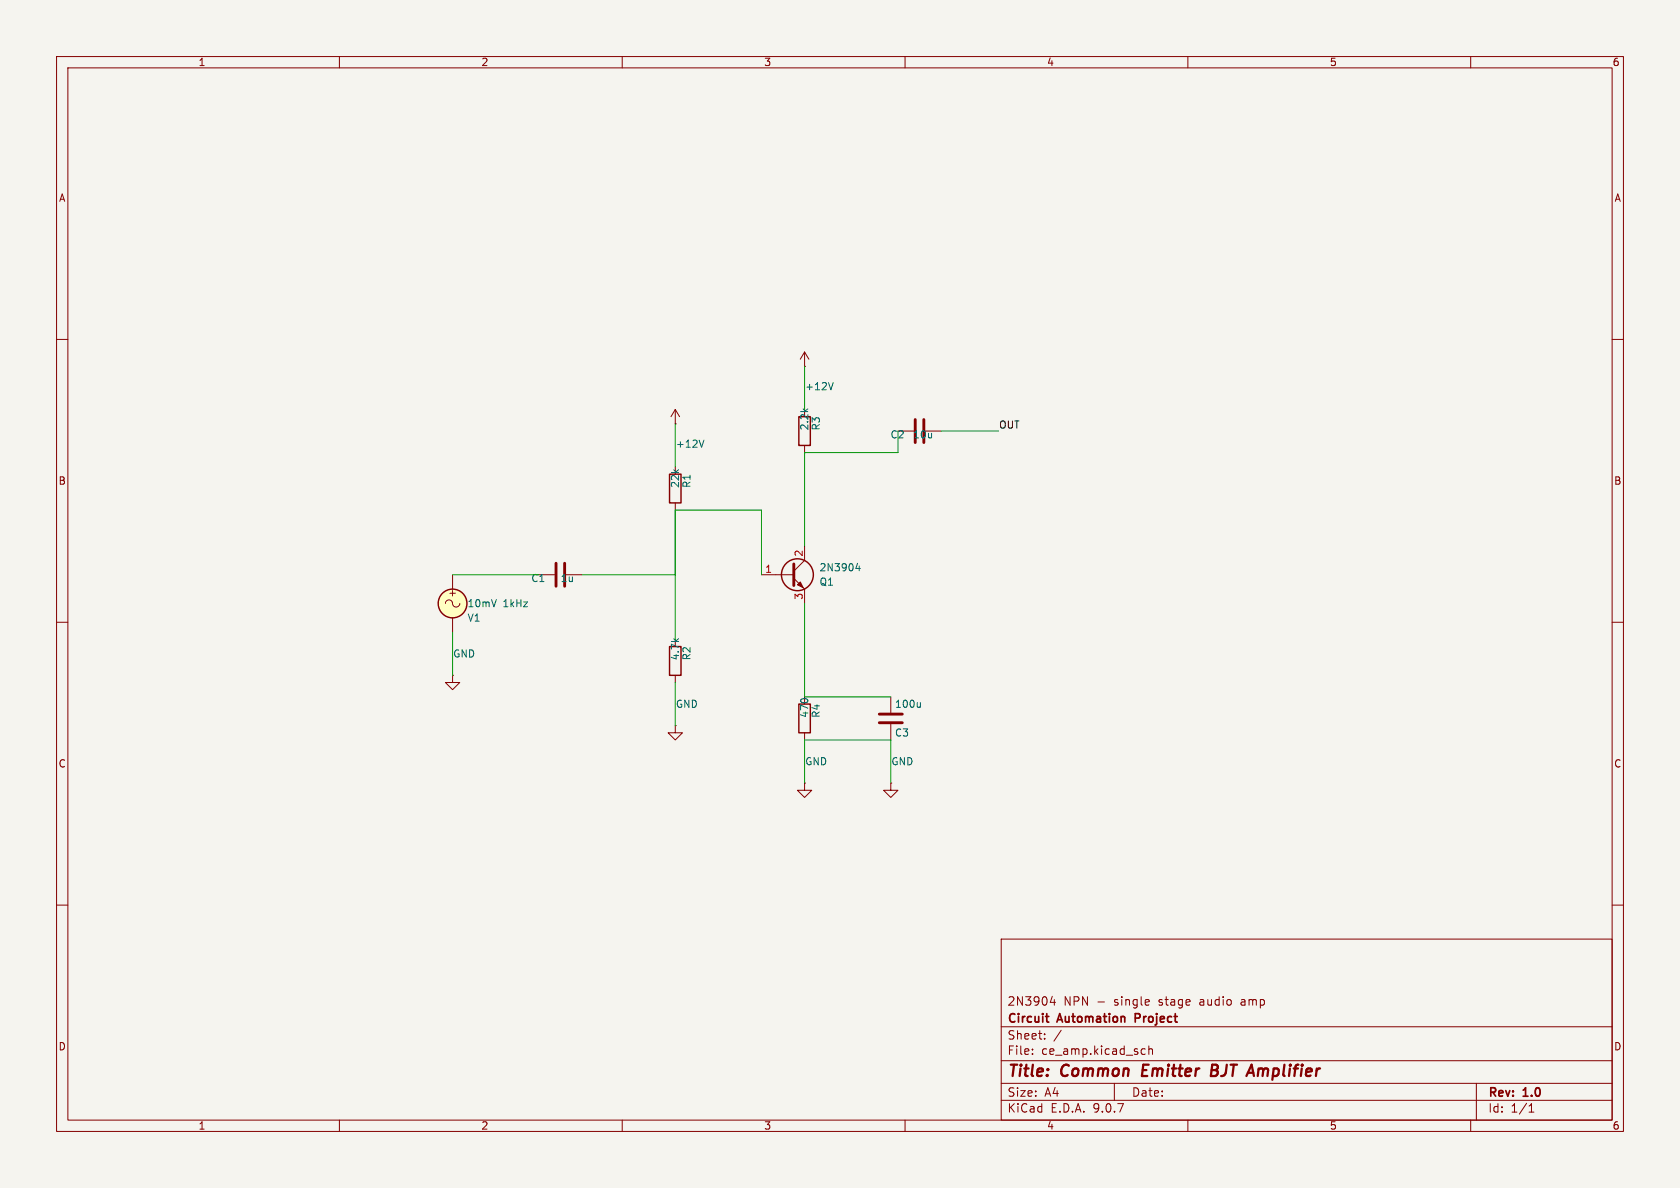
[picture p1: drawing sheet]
(kicad_sch
 (version 20250114)
 (generator "eeschema")
 (generator_version "9.0")
 (paper "A4")
 (title_block
  (title "Common Emitter BJT Amplifier")
  (rev "1.0")
  (company "Circuit Automation Project")
  (comment 1 "2N3904 NPN - single stage audio amp"))
 (lib_symbols
  (symbol "Q_NPN_BCE:Q_NPN_BCE"
   (pin_names
    (offset 0) (hide yes)) (exclude_from_sim no) (in_bom yes) (on_board yes)
   (property "Reference" "Q" (at 5.08 1.27 0) (show_name no) (do_not_autoplace no) (effects (font (size 1.27 1.27)) (justify left)))
   (property "Value" "Q_NPN_BCE" (at 5.08 -1.27 0) (show_name no) (do_not_autoplace no) (effects (font (size 1.27 1.27)) (justify left)))
   (property "Footprint" "" (at 5.08 2.54 0) (show_name no) (do_not_autoplace no) (hide yes) (effects (font (size 1.27 1.27))))
   (property "Datasheet" "" (at 0 0 0) (show_name no) (do_not_autoplace no) (hide yes) (effects (font (size 1.27 1.27))))
   (property "Description" "NPN transistor, base/collector/emitter" (at 0 0 0) (show_name no) (do_not_autoplace no) (hide yes) (effects (font (size 1.27 1.27))))
   (property "Sim.Device" "NPN" (at 0 0 0) (show_name no) (do_not_autoplace no) (hide yes) (effects (font (size 1.27 1.27))))
   (property "Sim.Pins" "1=B 2=C 3=E" (at 0 0 0) (show_name no) (do_not_autoplace no) (hide yes) (effects (font (size 1.27 1.27))))
   (symbol "Q_NPN_BCE_0_1"
    (polyline (pts (xy -2.54 0) (xy 0.635 0)) (stroke (width 0) (type default)) (fill (type none)))
    (polyline (pts (xy 0.635 1.905) (xy 0.635 -1.905)) (stroke (width 0.508) (type default)) (fill (type none)))
    (circle (center 1.27 0) (radius 2.8194) (stroke (width 0.254) (type default)) (fill (type none))))
   (symbol "Q_NPN_BCE_1_1"
    (polyline (pts (xy 0.635 0.635) (xy 2.54 2.54)) (stroke (width 0) (type default)) (fill (type none)))
    (polyline (pts (xy 0.635 -0.635) (xy 2.54 -2.54)) (stroke (width 0) (type default)) (fill (type none)))
    (polyline (pts (xy 1.27 -1.778) (xy 1.778 -1.27) (xy 2.286 -2.286) (xy 1.27 -1.778)) (stroke (width 0) (type default)) (fill (type outline)))
    (pin input line (at -5.08 0 0) (length 2.54) (name "B" (effects (font (size 1.27 1.27)))) (number "1" (effects (font (size 1.27 1.27)))))
    (pin passive line (at 2.54 5.08 270) (length 2.54) (name "C" (effects (font (size 1.27 1.27)))) (number "2" (effects (font (size 1.27 1.27)))))
    (pin passive line (at 2.54 -5.08 90) (length 2.54) (name "E" (effects (font (size 1.27 1.27)))) (number "3" (effects (font (size 1.27 1.27))))))
   (embedded_fonts no))
  (symbol "R:R"
   (pin_numbers (hide yes))
   (pin_names
    (offset 0)) (exclude_from_sim no) (in_bom yes) (on_board yes)
   (property "Reference" "R" (at 2.032 0 90) (show_name no) (do_not_autoplace no) (effects (font (size 1.27 1.27))))
   (property "Value" "R" (at 0 0 90) (show_name no) (do_not_autoplace no) (effects (font (size 1.27 1.27))))
   (property "Footprint" "" (at -1.778 0 90) (show_name no) (do_not_autoplace no) (hide yes) (effects (font (size 1.27 1.27))))
   (property "Datasheet" "" (at 0 0 0) (show_name no) (do_not_autoplace no) (hide yes) (effects (font (size 1.27 1.27))))
   (property "Description" "Resistor" (at 0 0 0) (show_name no) (do_not_autoplace no) (hide yes) (effects (font (size 1.27 1.27))))
   (symbol "R_0_1"
    (rectangle (start -1.016 -2.54) (end 1.016 2.54) (stroke (width 0.254) (type default)) (fill (type none))))
   (symbol "R_1_1"
    (pin passive line (at 0 3.81 270) (length 1.27) (name "" (effects (font (size 1.27 1.27)))) (number "1" (effects (font (size 1.27 1.27)))))
    (pin passive line (at 0 -3.81 90) (length 1.27) (name "" (effects (font (size 1.27 1.27)))) (number "2" (effects (font (size 1.27 1.27))))))
   (embedded_fonts no))
  (symbol "C:C"
   (pin_numbers (hide yes))
   (pin_names
    (offset 0.254)) (exclude_from_sim no) (in_bom yes) (on_board yes)
   (property "Reference" "C" (at 0.635 2.54 0) (show_name no) (do_not_autoplace no) (effects (font (size 1.27 1.27)) (justify left)))
   (property "Value" "C" (at 0.635 -2.54 0) (show_name no) (do_not_autoplace no) (effects (font (size 1.27 1.27)) (justify left)))
   (property "Footprint" "" (at 0.9652 -3.81 0) (show_name no) (do_not_autoplace no) (hide yes) (effects (font (size 1.27 1.27))))
   (property "Datasheet" "" (at 0 0 0) (show_name no) (do_not_autoplace no) (hide yes) (effects (font (size 1.27 1.27))))
   (property "Description" "Unpolarized capacitor" (at 0 0 0) (show_name no) (do_not_autoplace no) (hide yes) (effects (font (size 1.27 1.27))))
   (symbol "C_0_1"
    (polyline (pts (xy -2.032 0.762) (xy 2.032 0.762)) (stroke (width 0.508) (type default)) (fill (type none)))
    (polyline (pts (xy -2.032 -0.762) (xy 2.032 -0.762)) (stroke (width 0.508) (type default)) (fill (type none))))
   (symbol "C_1_1"
    (pin passive line (at 0 3.81 270) (length 2.794) (name "" (effects (font (size 1.27 1.27)))) (number "1" (effects (font (size 1.27 1.27)))))
    (pin passive line (at 0 -3.81 90) (length 2.794) (name "" (effects (font (size 1.27 1.27)))) (number "2" (effects (font (size 1.27 1.27))))))
   (embedded_fonts no))
  (symbol "VCC:VCC"
   (power)
   (pin_numbers (hide yes))
   (pin_names
    (offset 0) (hide yes)) (exclude_from_sim no) (in_bom yes) (on_board yes)
   (property "Reference" "#PWR" (at 0 -3.81 0) (show_name no) (do_not_autoplace no) (hide yes) (effects (font (size 1.27 1.27))))
   (property "Value" "VCC" (at 0 3.556 0) (show_name no) (do_not_autoplace no) (effects (font (size 1.27 1.27))))
   (property "Footprint" "" (at 0 0 0) (show_name no) (do_not_autoplace no) (hide yes) (effects (font (size 1.27 1.27))))
   (property "Datasheet" "" (at 0 0 0) (show_name no) (do_not_autoplace no) (hide yes) (effects (font (size 1.27 1.27))))
   (property "Description" "Power symbol creates a global label with name \"VCC\"" (at 0 0 0) (show_name no) (do_not_autoplace no) (hide yes) (effects (font (size 1.27 1.27))))
   (symbol "VCC_0_1"
    (polyline (pts (xy -0.762 1.27) (xy 0 2.54)) (stroke (width 0) (type default)) (fill (type none)))
    (polyline (pts (xy 0 2.54) (xy 0.762 1.27)) (stroke (width 0) (type default)) (fill (type none)))
    (polyline (pts (xy 0 0) (xy 0 2.54)) (stroke (width 0) (type default)) (fill (type none))))
   (symbol "VCC_1_1"
    (pin power_in line (at 0 0 90) (length 0) (name "" (effects (font (size 1.27 1.27)))) (number "1" (effects (font (size 1.27 1.27))))))
   (embedded_fonts no))
  (symbol "GND:GND"
   (power)
   (pin_numbers (hide yes))
   (pin_names
    (offset 0) (hide yes)) (exclude_from_sim no) (in_bom yes) (on_board yes)
   (property "Reference" "#PWR" (at 0 -6.35 0) (show_name no) (do_not_autoplace no) (hide yes) (effects (font (size 1.27 1.27))))
   (property "Value" "GND" (at 0 -3.81 0) (show_name no) (do_not_autoplace no) (effects (font (size 1.27 1.27))))
   (property "Footprint" "" (at 0 0 0) (show_name no) (do_not_autoplace no) (hide yes) (effects (font (size 1.27 1.27))))
   (property "Datasheet" "" (at 0 0 0) (show_name no) (do_not_autoplace no) (hide yes) (effects (font (size 1.27 1.27))))
   (property "Description" "Power symbol creates a global label with name \"GND\" , ground" (at 0 0 0) (show_name no) (do_not_autoplace no) (hide yes) (effects (font (size 1.27 1.27))))
   (symbol "GND_0_1"
    (polyline (pts (xy 0 0) (xy 0 -1.27) (xy 1.27 -1.27) (xy 0 -2.54) (xy -1.27 -1.27) (xy 0 -1.27)) (stroke (width 0) (type default)) (fill (type none))))
   (symbol "GND_1_1"
    (pin power_in line (at 0 0 270) (length 0) (name "" (effects (font (size 1.27 1.27)))) (number "1" (effects (font (size 1.27 1.27))))))
   (embedded_fonts no))
  (symbol "VSIN:VSIN"
   (pin_numbers (hide yes))
   (pin_names
    (offset 0.0254)) (exclude_from_sim no) (in_bom yes) (on_board yes)
   (property "Reference" "V" (at 2.54 2.54 0) (show_name no) (do_not_autoplace no) (effects (font (size 1.27 1.27)) (justify left)))
   (property "Value" "VSIN" (at 2.54 0 0) (show_name no) (do_not_autoplace no) (effects (font (size 1.27 1.27)) (justify left)))
   (property "Footprint" "" (at 0 0 0) (show_name no) (do_not_autoplace no) (hide yes) (effects (font (size 1.27 1.27))))
   (property "Datasheet" "https://ngspice.sourceforge.io/docs/ngspice-html-manual/manual.xhtml#sec_Independent_Sources_for" (at 0 0 0) (show_name no) (do_not_autoplace no) (hide yes) (effects (font (size 1.27 1.27))))
   (property "Description" "Voltage source, sinusoidal" (at 0 0 0) (show_name no) (do_not_autoplace no) (hide yes) (effects (font (size 1.27 1.27))))
   (property "Sim.Pins" "1=+ 2=-" (at 0 0 0) (show_name no) (do_not_autoplace no) (hide yes) (effects (font (size 1.27 1.27))))
   (property "Sim.Params" "dc=0 ampl=1 f=1k ac=1" (at 2.54 -2.54 0) (show_name no) (do_not_autoplace no) (effects (font (size 1.27 1.27)) (justify left)))
   (property "Sim.Type" "SIN" (at 0 0 0) (show_name no) (do_not_autoplace no) (hide yes) (effects (font (size 1.27 1.27))))
   (property "Sim.Device" "V" (at 0 0 0) (show_name no) (do_not_autoplace no) (hide yes) (effects (font (size 1.27 1.27)) (justify left)))
   (symbol "VSIN_0_0"
    (arc (start -1.27 0) (mid -0.635 0.6323) (end 0 0) (stroke (width 0) (type default)) (fill (type none)))
    (arc (start 1.27 0) (mid 0.635 -0.6323) (end 0 0) (stroke (width 0) (type default)) (fill (type none)))
    (text "+" (at 0 1.905 0) (effects (font (size 1.27 1.27)))))
   (symbol "VSIN_0_1"
    (circle (center 0 0) (radius 2.54) (stroke (width 0.254) (type default)) (fill (type background))))
   (symbol "VSIN_1_1"
    (pin passive line (at 0 5.08 270) (length 2.54) (name "" (effects (font (size 1.27 1.27)))) (number "1" (effects (font (size 1.27 1.27)))))
    (pin passive line (at 0 -5.08 90) (length 2.54) (name "" (effects (font (size 1.27 1.27)))) (number "2" (effects (font (size 1.27 1.27))))))
   (embedded_fonts no)))
 (symbol
  (lib_id "Q_NPN_BCE:Q_NPN_BCE")
  (at 139.7 101.6 0)
  (unit 1)
  (exclude_from_sim no)
  (in_bom yes)
  (on_board yes)
  (dnp no)
  (fields_autoplaced no)
  (property "Reference" "Q1" (at 144.78 102.87 0.0000) (effects (font (size 1.27 1.27)) (justify left)))
  (property "Value" "2N3904" (at 144.78 100.33 0.0000) (effects (font (size 1.27 1.27)) (justify left)))
  (pin "1")
  (pin "2")
  (pin "3"))
 (symbol
  (lib_id "R:R")
  (at 142.24 76.2 0)
  (unit 1)
  (exclude_from_sim no)
  (in_bom yes)
  (on_board yes)
  (dnp no)
  (fields_autoplaced no)
  (property "Reference" "R3" (at 144.272 76.2 90) (effects (font (size 1.27 1.27)) (justify left)))
  (property "Value" "2.2k" (at 142.24 76.2 90) (effects (font (size 1.27 1.27)) (justify left)))
  (pin "1")
  (pin "2"))
 (symbol
  (lib_id "R:R")
  (at 142.24 127 0)
  (unit 1)
  (exclude_from_sim no)
  (in_bom yes)
  (on_board yes)
  (dnp no)
  (fields_autoplaced no)
  (property "Reference" "R4" (at 144.272 127 90) (effects (font (size 1.27 1.27)) (justify left)))
  (property "Value" "470" (at 142.24 127 90) (effects (font (size 1.27 1.27)) (justify left)))
  (pin "1")
  (pin "2"))
 (symbol
  (lib_id "R:R")
  (at 119.38 86.36 0)
  (unit 1)
  (exclude_from_sim no)
  (in_bom yes)
  (on_board yes)
  (dnp no)
  (fields_autoplaced no)
  (property "Reference" "R1" (at 121.412 86.36 90) (effects (font (size 1.27 1.27)) (justify left)))
  (property "Value" "22k" (at 119.38 86.36 90) (effects (font (size 1.27 1.27)) (justify left)))
  (pin "1")
  (pin "2"))
 (symbol
  (lib_id "R:R")
  (at 119.38 116.84 0)
  (unit 1)
  (exclude_from_sim no)
  (in_bom yes)
  (on_board yes)
  (dnp no)
  (fields_autoplaced no)
  (property "Reference" "R2" (at 121.412 116.84 90) (effects (font (size 1.27 1.27)) (justify left)))
  (property "Value" "4.7k" (at 119.38 116.84 90) (effects (font (size 1.27 1.27)) (justify left)))
  (pin "1")
  (pin "2"))
 (symbol
  (lib_id "C:C")
  (at 99.06 101.6 90)
  (unit 1)
  (exclude_from_sim no)
  (in_bom yes)
  (on_board yes)
  (dnp no)
  (fields_autoplaced no)
  (property "Reference" "C1" (at 96.52 102.235 90) (effects (font (size 1.27 1.27)) (justify left)))
  (property "Value" "1u" (at 101.6 102.235 90) (effects (font (size 1.27 1.27)) (justify left)))
  (pin "1")
  (pin "2"))
 (symbol
  (lib_id "C:C")
  (at 162.56 76.2 90)
  (unit 1)
  (exclude_from_sim no)
  (in_bom yes)
  (on_board yes)
  (dnp no)
  (fields_autoplaced no)
  (property "Reference" "C2" (at 160.02 76.835 90) (effects (font (size 1.27 1.27)) (justify left)))
  (property "Value" "10u" (at 165.1 76.835 90) (effects (font (size 1.27 1.27)) (justify left)))
  (pin "1")
  (pin "2"))
 (symbol
  (lib_id "C:C")
  (at 157.48 127 0)
  (unit 1)
  (exclude_from_sim no)
  (in_bom yes)
  (on_board yes)
  (dnp no)
  (fields_autoplaced no)
  (property "Reference" "C3" (at 158.115 129.54 0.0000) (effects (font (size 1.27 1.27)) (justify left)))
  (property "Value" "100u" (at 158.115 124.46 0.0000) (effects (font (size 1.27 1.27)) (justify left)))
  (pin "1")
  (pin "2"))
 (symbol
  (lib_id "VCC:VCC")
  (at 142.24 64.77 0)
  (unit 1)
  (exclude_from_sim no)
  (in_bom yes)
  (on_board yes)
  (dnp no)
  (fields_autoplaced no)
  (property "Reference" "#PWR01" (at 142.24 60.96 0.0000) (hide yes) (effects (font (size 1.27 1.27)) (justify left)))
  (property "Value" "+12V" (at 142.24 68.326 0.0000) (effects (font (size 1.27 1.27)) (justify left)))
  (pin "1"))
 (symbol
  (lib_id "VCC:VCC")
  (at 119.38 74.93 0)
  (unit 1)
  (exclude_from_sim no)
  (in_bom yes)
  (on_board yes)
  (dnp no)
  (fields_autoplaced no)
  (property "Reference" "#PWR02" (at 119.38 71.12 0.0000) (hide yes) (effects (font (size 1.27 1.27)) (justify left)))
  (property "Value" "+12V" (at 119.38 78.486 0.0000) (effects (font (size 1.27 1.27)) (justify left)))
  (pin "1"))
 (symbol
  (lib_id "GND:GND")
  (at 142.24 138.43 0)
  (unit 1)
  (exclude_from_sim no)
  (in_bom yes)
  (on_board yes)
  (dnp no)
  (fields_autoplaced no)
  (property "Reference" "#PWR03" (at 142.24 132.08 0.0000) (hide yes) (effects (font (size 1.27 1.27)) (justify left)))
  (property "Value" "GND" (at 142.24 134.62 0.0000) (effects (font (size 1.27 1.27)) (justify left)))
  (pin "1"))
 (symbol
  (lib_id "GND:GND")
  (at 119.38 128.27 0)
  (unit 1)
  (exclude_from_sim no)
  (in_bom yes)
  (on_board yes)
  (dnp no)
  (fields_autoplaced no)
  (property "Reference" "#PWR04" (at 119.38 121.92 0.0000) (hide yes) (effects (font (size 1.27 1.27)) (justify left)))
  (property "Value" "GND" (at 119.38 124.46 0.0000) (effects (font (size 1.27 1.27)) (justify left)))
  (pin "1"))
 (symbol
  (lib_id "GND:GND")
  (at 157.48 138.43 0)
  (unit 1)
  (exclude_from_sim no)
  (in_bom yes)
  (on_board yes)
  (dnp no)
  (fields_autoplaced no)
  (property "Reference" "#PWR05" (at 157.48 132.08 0.0000) (hide yes) (effects (font (size 1.27 1.27)) (justify left)))
  (property "Value" "GND" (at 157.48 134.62 0.0000) (effects (font (size 1.27 1.27)) (justify left)))
  (pin "1"))
 (symbol
  (lib_id "VSIN:VSIN")
  (at 80.01 106.68 0)
  (unit 1)
  (exclude_from_sim no)
  (in_bom yes)
  (on_board yes)
  (dnp no)
  (fields_autoplaced no)
  (property "Reference" "V1" (at 82.55 109.22 0.0000) (effects (font (size 1.27 1.27)) (justify left)))
  (property "Value" "10mV 1kHz" (at 82.55 106.68 0.0000) (effects (font (size 1.27 1.27)) (justify left)))
  (pin "1")
  (pin "2"))
 (symbol
  (lib_id "GND:GND")
  (at 80.01 119.38 0)
  (unit 1)
  (exclude_from_sim no)
  (in_bom yes)
  (on_board yes)
  (dnp no)
  (fields_autoplaced no)
  (property "Reference" "#PWR06" (at 80.01 113.03 0.0000) (hide yes) (effects (font (size 1.27 1.27)) (justify left)))
  (property "Value" "GND" (at 80.01 115.57 0.0000) (effects (font (size 1.27 1.27)) (justify left)))
  (pin "1"))
 (wire
  (pts (xy 142.24 80.01) (xy 142.24 96.52))
  (stroke (width 0) (type default)))
 (wire
  (pts (xy 142.24 106.68) (xy 142.24 123.19))
  (stroke (width 0) (type default)))
 (wire
  (pts (xy 119.38 90.17) (xy 119.38 113.03))
  (stroke (width 0) (type default)))
 (wire
  (pts (xy 102.87 101.6) (xy 119.38 101.6))
  (stroke (width 0) (type default)))
 (wire
  (pts (xy 119.38 101.6) (xy 119.38 90.17))
  (stroke (width 0) (type default)))
 (wire
  (pts (xy 119.38 90.17) (xy 134.62 90.17))
  (stroke (width 0) (type default)))
 (wire
  (pts (xy 134.62 90.17) (xy 134.62 101.6))
  (stroke (width 0) (type default)))
 (wire
  (pts (xy 142.24 80.01) (xy 158.75 80.01))
  (stroke (width 0) (type default)))
 (wire
  (pts (xy 158.75 80.01) (xy 158.75 76.2))
  (stroke (width 0) (type default)))
 (wire
  (pts (xy 142.24 123.19) (xy 157.48 123.19))
  (stroke (width 0) (type default)))
 (wire
  (pts (xy 142.24 130.81) (xy 157.48 130.81))
  (stroke (width 0) (type default)))
 (wire
  (pts (xy 142.24 72.39) (xy 142.24 64.77))
  (stroke (width 0) (type default)))
 (wire
  (pts (xy 119.38 82.55) (xy 119.38 74.93))
  (stroke (width 0) (type default)))
 (wire
  (pts (xy 142.24 130.81) (xy 142.24 138.43))
  (stroke (width 0) (type default)))
 (wire
  (pts (xy 119.38 120.65) (xy 119.38 128.27))
  (stroke (width 0) (type default)))
 (wire
  (pts (xy 157.48 130.81) (xy 157.48 138.43))
  (stroke (width 0) (type default)))
 (wire
  (pts (xy 80.01 101.6) (xy 95.25 101.6))
  (stroke (width 0) (type default)))
 (wire
  (pts (xy 80.01 111.76) (xy 80.01 119.38))
  (stroke (width 0) (type default)))
 (wire
  (pts (xy 166.37 76.2) (xy 176.53 76.2))
  (stroke (width 0) (type default)))
 (label "OUT"
  (at 176.53 76.2 0)
  (effects (font (size 1.27 1.27)) (justify left bottom)))
 (sheet_instances
  (path ""
   (page "1")))
 (embedded_fonts no))
